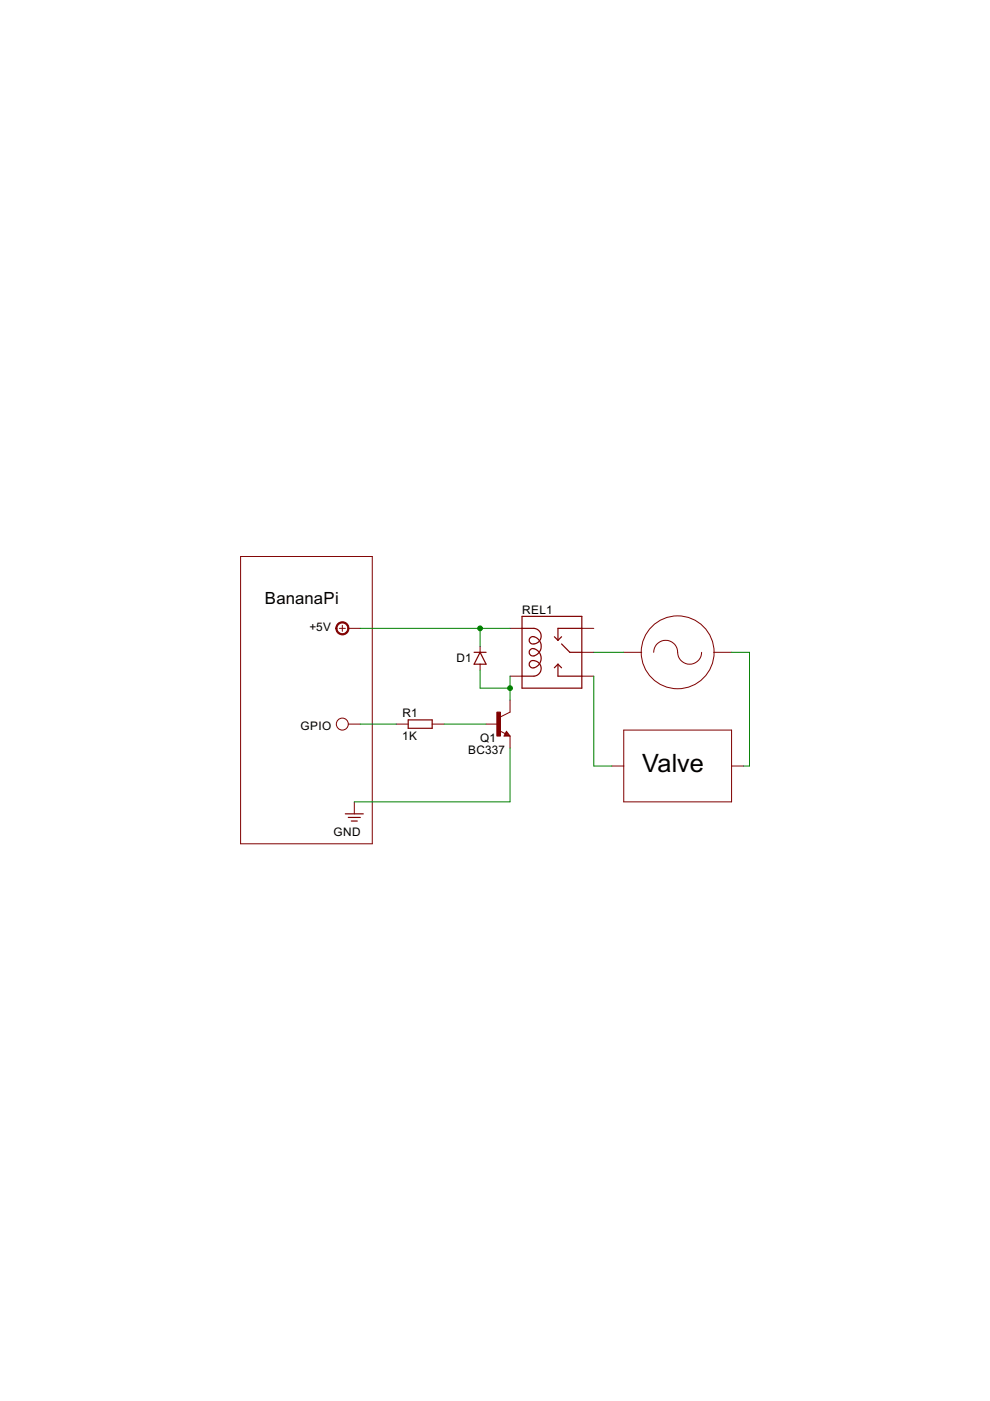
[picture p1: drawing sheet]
<?xml version="1.0" encoding="utf-8"?>
<!DOCTYPE eagle SYSTEM "eagle.dtd">
<!--
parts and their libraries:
SparkFun-Electromechanical: Licensing: Creative Commons ShareAlike 4.0 International - https://creativecommons.org/licenses/by-sa/4.0
-->
<eagle version="6.5.0">
<drawing>
<settings>
<setting alwaysvectorfont="no"/>
<setting verticaltext="up"/>
</settings>
<grid distance="0.05" unitdist="inch" unit="inch" style="lines" multiple="1" display="no" altdistance="0.01" altunitdist="inch" altunit="inch"/>
<schematic xreflabel="%F%N/%S.%C%R" xrefpart="/%S.%C%R">
<libraries>
<library name="supply2">
<symbols>
<symbol name="+05V">
<wire x1="-0.635" y1="1.27" x2="0.635" y2="1.27" width="0.1524" layer="94"/>
<wire x1="0" y1="0.635" x2="0" y2="1.905" width="0.1524" layer="94"/>
<circle x="0" y="1.27" radius="1.27" width="0.254" layer="94"/>
<text x="-1.905" y="3.175" size="1.778" layer="96">&gt;VALUE</text>
<pin name="+5V" x="0" y="-2.54" visible="off" length="short" direction="sup" rot="R90"/>
</symbol>
<symbol name="PE">
<wire x1="-1.27" y1="-0.762" x2="1.27" y2="-0.762" width="0.254" layer="94"/>
<wire x1="-0.635" y1="-1.524" x2="0.635" y2="-1.524" width="0.254" layer="94"/>
<wire x1="-1.905" y1="0" x2="1.905" y2="0" width="0.254" layer="94"/>
<text x="-4.445" y="-4.699" size="1.778" layer="96">&gt;VALUE</text>
<pin name="PE" x="0" y="2.54" visible="off" length="short" direction="sup" rot="R270"/>
</symbol>
</symbols>
<devicesets>
<deviceset name="+5V" prefix="SUPPLY">
<gates>
<gate name="+5V" symbol="+05V" x="0" y="0"/>
</gates>
<devices>
<device name="">
<technologies>
<technology name=""/>
</technologies>
</device>
</devices>
</deviceset>
<deviceset name="PE" prefix="SUPPLY">
<gates>
<gate name="PE" symbol="PE" x="0" y="0"/>
</gates>
<devices>
<device name="">
<technologies>
<technology name=""/>
</technologies>
</device>
</devices>
</deviceset>
</devicesets>
</library>
<library name="resistor">
<symbols>
<symbol name="R-EU">
<wire x1="-2.54" y1="-0.889" x2="2.54" y2="-0.889" width="0.254" layer="94"/>
<wire x1="2.54" y1="0.889" x2="-2.54" y2="0.889" width="0.254" layer="94"/>
<wire x1="2.54" y1="-0.889" x2="2.54" y2="0.889" width="0.254" layer="94"/>
<wire x1="-2.54" y1="-0.889" x2="-2.54" y2="0.889" width="0.254" layer="94"/>
<text x="-3.81" y="1.4986" size="1.778" layer="95">&gt;NAME</text>
<text x="-3.81" y="-3.302" size="1.778" layer="96">&gt;VALUE</text>
<pin name="2" x="5.08" y="0" visible="off" length="short" direction="pas" swaplevel="1" rot="R180"/>
<pin name="1" x="-5.08" y="0" visible="off" length="short" direction="pas" swaplevel="1"/>
</symbol>
</symbols>
<devicesets>
<deviceset name="R-EU_" prefix="R" uservalue="yes">
<gates>
<gate name="G$1" symbol="R-EU" x="0" y="0"/>
</gates>
<devices>
<device name="R0402" package="R0402">
<connects>
<connect gate="G$1" pin="1" pad="1"/>
<connect gate="G$1" pin="2" pad="2"/>
</connects>
<technologies>
<technology name=""/>
</technologies>
</device>
<device name="R0603" package="R0603">
<connects>
<connect gate="G$1" pin="1" pad="1"/>
<connect gate="G$1" pin="2" pad="2"/>
</connects>
<technologies>
<technology name=""/>
</technologies>
</device>
<device name="R0805" package="R0805">
<connects>
<connect gate="G$1" pin="1" pad="1"/>
<connect gate="G$1" pin="2" pad="2"/>
</connects>
<technologies>
<technology name=""/>
</technologies>
</device>
<device name="R0805W" package="R0805W">
<connects>
<connect gate="G$1" pin="1" pad="1"/>
<connect gate="G$1" pin="2" pad="2"/>
</connects>
<technologies>
<technology name=""/>
</technologies>
</device>
<device name="R1005" package="R1005">
<connects>
<connect gate="G$1" pin="1" pad="1"/>
<connect gate="G$1" pin="2" pad="2"/>
</connects>
<technologies>
<technology name=""/>
</technologies>
</device>
<device name="R1206" package="R1206">
<connects>
<connect gate="G$1" pin="1" pad="1"/>
<connect gate="G$1" pin="2" pad="2"/>
</connects>
<technologies>
<technology name=""/>
</technologies>
</device>
<device name="R1206W" package="R1206W">
<connects>
<connect gate="G$1" pin="1" pad="1"/>
<connect gate="G$1" pin="2" pad="2"/>
</connects>
<technologies>
<technology name=""/>
</technologies>
</device>
<device name="R1210" package="R1210">
<connects>
<connect gate="G$1" pin="1" pad="1"/>
<connect gate="G$1" pin="2" pad="2"/>
</connects>
<technologies>
<technology name=""/>
</technologies>
</device>
<device name="R1210W" package="R1210W">
<connects>
<connect gate="G$1" pin="1" pad="1"/>
<connect gate="G$1" pin="2" pad="2"/>
</connects>
<technologies>
<technology name=""/>
</technologies>
</device>
<device name="R2010" package="R2010">
<connects>
<connect gate="G$1" pin="1" pad="1"/>
<connect gate="G$1" pin="2" pad="2"/>
</connects>
<technologies>
<technology name=""/>
</technologies>
</device>
<device name="R2010W" package="R2010W">
<connects>
<connect gate="G$1" pin="1" pad="1"/>
<connect gate="G$1" pin="2" pad="2"/>
</connects>
<technologies>
<technology name=""/>
</technologies>
</device>
<device name="R2012" package="R2012">
<connects>
<connect gate="G$1" pin="1" pad="1"/>
<connect gate="G$1" pin="2" pad="2"/>
</connects>
<technologies>
<technology name=""/>
</technologies>
</device>
<device name="R2012W" package="R2012W">
<connects>
<connect gate="G$1" pin="1" pad="1"/>
<connect gate="G$1" pin="2" pad="2"/>
</connects>
<technologies>
<technology name=""/>
</technologies>
</device>
<device name="R2512" package="R2512">
<connects>
<connect gate="G$1" pin="1" pad="1"/>
<connect gate="G$1" pin="2" pad="2"/>
</connects>
<technologies>
<technology name=""/>
</technologies>
</device>
<device name="R2512W" package="R2512W">
<connects>
<connect gate="G$1" pin="1" pad="1"/>
<connect gate="G$1" pin="2" pad="2"/>
</connects>
<technologies>
<technology name=""/>
</technologies>
</device>
<device name="R3216" package="R3216">
<connects>
<connect gate="G$1" pin="1" pad="1"/>
<connect gate="G$1" pin="2" pad="2"/>
</connects>
<technologies>
<technology name=""/>
</technologies>
</device>
<device name="R3216W" package="R3216W">
<connects>
<connect gate="G$1" pin="1" pad="1"/>
<connect gate="G$1" pin="2" pad="2"/>
</connects>
<technologies>
<technology name=""/>
</technologies>
</device>
<device name="R3225" package="R3225">
<connects>
<connect gate="G$1" pin="1" pad="1"/>
<connect gate="G$1" pin="2" pad="2"/>
</connects>
<technologies>
<technology name=""/>
</technologies>
</device>
<device name="R3225W" package="R3225W">
<connects>
<connect gate="G$1" pin="1" pad="1"/>
<connect gate="G$1" pin="2" pad="2"/>
</connects>
<technologies>
<technology name=""/>
</technologies>
</device>
<device name="R5025" package="R5025">
<connects>
<connect gate="G$1" pin="1" pad="1"/>
<connect gate="G$1" pin="2" pad="2"/>
</connects>
<technologies>
<technology name=""/>
</technologies>
</device>
<device name="R5025W" package="R5025W">
<connects>
<connect gate="G$1" pin="1" pad="1"/>
<connect gate="G$1" pin="2" pad="2"/>
</connects>
<technologies>
<technology name=""/>
</technologies>
</device>
<device name="R6332" package="R6332">
<connects>
<connect gate="G$1" pin="1" pad="1"/>
<connect gate="G$1" pin="2" pad="2"/>
</connects>
<technologies>
<technology name=""/>
</technologies>
</device>
<device name="R6332W" package="R6332W">
<connects>
<connect gate="G$1" pin="1" pad="1"/>
<connect gate="G$1" pin="2" pad="2"/>
</connects>
<technologies>
<technology name=""/>
</technologies>
</device>
<device name="M0805" package="M0805">
<connects>
<connect gate="G$1" pin="1" pad="1"/>
<connect gate="G$1" pin="2" pad="2"/>
</connects>
<technologies>
<technology name=""/>
</technologies>
</device>
<device name="M1206" package="M1206">
<connects>
<connect gate="G$1" pin="1" pad="1"/>
<connect gate="G$1" pin="2" pad="2"/>
</connects>
<technologies>
<technology name=""/>
</technologies>
</device>
<device name="M1406" package="M1406">
<connects>
<connect gate="G$1" pin="1" pad="1"/>
<connect gate="G$1" pin="2" pad="2"/>
</connects>
<technologies>
<technology name=""/>
</technologies>
</device>
<device name="M2012" package="M2012">
<connects>
<connect gate="G$1" pin="1" pad="1"/>
<connect gate="G$1" pin="2" pad="2"/>
</connects>
<technologies>
<technology name=""/>
</technologies>
</device>
<device name="M2309" package="M2309">
<connects>
<connect gate="G$1" pin="1" pad="1"/>
<connect gate="G$1" pin="2" pad="2"/>
</connects>
<technologies>
<technology name=""/>
</technologies>
</device>
<device name="M3216" package="M3216">
<connects>
<connect gate="G$1" pin="1" pad="1"/>
<connect gate="G$1" pin="2" pad="2"/>
</connects>
<technologies>
<technology name=""/>
</technologies>
</device>
<device name="M3516" package="M3516">
<connects>
<connect gate="G$1" pin="1" pad="1"/>
<connect gate="G$1" pin="2" pad="2"/>
</connects>
<technologies>
<technology name=""/>
</technologies>
</device>
<device name="M5923" package="M5923">
<connects>
<connect gate="G$1" pin="1" pad="1"/>
<connect gate="G$1" pin="2" pad="2"/>
</connects>
<technologies>
<technology name=""/>
</technologies>
</device>
<device name="0204/5" package="0204/5">
<connects>
<connect gate="G$1" pin="1" pad="1"/>
<connect gate="G$1" pin="2" pad="2"/>
</connects>
<technologies>
<technology name=""/>
</technologies>
</device>
<device name="0204/7" package="0204/7">
<connects>
<connect gate="G$1" pin="1" pad="1"/>
<connect gate="G$1" pin="2" pad="2"/>
</connects>
<technologies>
<technology name=""/>
</technologies>
</device>
<device name="0204/2V" package="0204V">
<connects>
<connect gate="G$1" pin="1" pad="1"/>
<connect gate="G$1" pin="2" pad="2"/>
</connects>
<technologies>
<technology name=""/>
</technologies>
</device>
<device name="0207/10" package="0207/10">
<connects>
<connect gate="G$1" pin="1" pad="1"/>
<connect gate="G$1" pin="2" pad="2"/>
</connects>
<technologies>
<technology name=""/>
</technologies>
</device>
<device name="0207/12" package="0207/12">
<connects>
<connect gate="G$1" pin="1" pad="1"/>
<connect gate="G$1" pin="2" pad="2"/>
</connects>
<technologies>
<technology name=""/>
</technologies>
</device>
<device name="0207/15" package="0207/15">
<connects>
<connect gate="G$1" pin="1" pad="1"/>
<connect gate="G$1" pin="2" pad="2"/>
</connects>
<technologies>
<technology name=""/>
</technologies>
</device>
<device name="0207/2V" package="0207/2V">
<connects>
<connect gate="G$1" pin="1" pad="1"/>
<connect gate="G$1" pin="2" pad="2"/>
</connects>
<technologies>
<technology name=""/>
</technologies>
</device>
<device name="0207/5V" package="0207/5V">
<connects>
<connect gate="G$1" pin="1" pad="1"/>
<connect gate="G$1" pin="2" pad="2"/>
</connects>
<technologies>
<technology name=""/>
</technologies>
</device>
<device name="0207/7" package="0207/7">
<connects>
<connect gate="G$1" pin="1" pad="1"/>
<connect gate="G$1" pin="2" pad="2"/>
</connects>
<technologies>
<technology name=""/>
</technologies>
</device>
<device name="0309/10" package="0309/10">
<connects>
<connect gate="G$1" pin="1" pad="1"/>
<connect gate="G$1" pin="2" pad="2"/>
</connects>
<technologies>
<technology name=""/>
</technologies>
</device>
<device name="0309/12" package="0309/12">
<connects>
<connect gate="G$1" pin="1" pad="1"/>
<connect gate="G$1" pin="2" pad="2"/>
</connects>
<technologies>
<technology name=""/>
</technologies>
</device>
<device name="0309/V" package="0309V">
<connects>
<connect gate="G$1" pin="1" pad="1"/>
<connect gate="G$1" pin="2" pad="2"/>
</connects>
<technologies>
<technology name=""/>
</technologies>
</device>
<device name="0411/12" package="0411/12">
<connects>
<connect gate="G$1" pin="1" pad="1"/>
<connect gate="G$1" pin="2" pad="2"/>
</connects>
<technologies>
<technology name=""/>
</technologies>
</device>
<device name="0411/15" package="0411/15">
<connects>
<connect gate="G$1" pin="1" pad="1"/>
<connect gate="G$1" pin="2" pad="2"/>
</connects>
<technologies>
<technology name=""/>
</technologies>
</device>
<device name="0411/3V" package="0411V">
<connects>
<connect gate="G$1" pin="1" pad="1"/>
<connect gate="G$1" pin="2" pad="2"/>
</connects>
<technologies>
<technology name=""/>
</technologies>
</device>
<device name="0414/15" package="0414/15">
<connects>
<connect gate="G$1" pin="1" pad="1"/>
<connect gate="G$1" pin="2" pad="2"/>
</connects>
<technologies>
<technology name=""/>
</technologies>
</device>
<device name="0414/5V" package="0414V">
<connects>
<connect gate="G$1" pin="1" pad="1"/>
<connect gate="G$1" pin="2" pad="2"/>
</connects>
<technologies>
<technology name=""/>
</technologies>
</device>
<device name="0617/17" package="0617/17">
<connects>
<connect gate="G$1" pin="1" pad="1"/>
<connect gate="G$1" pin="2" pad="2"/>
</connects>
<technologies>
<technology name=""/>
</technologies>
</device>
<device name="0617/22" package="0617/22">
<connects>
<connect gate="G$1" pin="1" pad="1"/>
<connect gate="G$1" pin="2" pad="2"/>
</connects>
<technologies>
<technology name=""/>
</technologies>
</device>
<device name="0617/5V" package="0617V">
<connects>
<connect gate="G$1" pin="1" pad="1"/>
<connect gate="G$1" pin="2" pad="2"/>
</connects>
<technologies>
<technology name=""/>
</technologies>
</device>
<device name="0922/22" package="0922/22">
<connects>
<connect gate="G$1" pin="1" pad="1"/>
<connect gate="G$1" pin="2" pad="2"/>
</connects>
<technologies>
<technology name=""/>
</technologies>
</device>
<device name="0613/5V" package="P0613V">
<connects>
<connect gate="G$1" pin="1" pad="1"/>
<connect gate="G$1" pin="2" pad="2"/>
</connects>
<technologies>
<technology name=""/>
</technologies>
</device>
<device name="0613/15" package="P0613/15">
<connects>
<connect gate="G$1" pin="1" pad="1"/>
<connect gate="G$1" pin="2" pad="2"/>
</connects>
<technologies>
<technology name=""/>
</technologies>
</device>
<device name="0817/22" package="P0817/22">
<connects>
<connect gate="G$1" pin="1" pad="1"/>
<connect gate="G$1" pin="2" pad="2"/>
</connects>
<technologies>
<technology name=""/>
</technologies>
</device>
<device name="0817/7V" package="P0817V">
<connects>
<connect gate="G$1" pin="1" pad="1"/>
<connect gate="G$1" pin="2" pad="2"/>
</connects>
<technologies>
<technology name=""/>
</technologies>
</device>
<device name="V234/12" package="V234/12">
<connects>
<connect gate="G$1" pin="1" pad="1"/>
<connect gate="G$1" pin="2" pad="2"/>
</connects>
<technologies>
<technology name=""/>
</technologies>
</device>
<device name="V235/17" package="V235/17">
<connects>
<connect gate="G$1" pin="1" pad="1"/>
<connect gate="G$1" pin="2" pad="2"/>
</connects>
<technologies>
<technology name=""/>
</technologies>
</device>
<device name="V526-0" package="V526-0">
<connects>
<connect gate="G$1" pin="1" pad="1"/>
<connect gate="G$1" pin="2" pad="2"/>
</connects>
<technologies>
<technology name=""/>
</technologies>
</device>
<device name="MELF0102R" package="MINI_MELF-0102R">
<connects>
<connect gate="G$1" pin="1" pad="1"/>
<connect gate="G$1" pin="2" pad="2"/>
</connects>
<technologies>
<technology name=""/>
</technologies>
</device>
<device name="MELF0102W" package="MINI_MELF-0102W">
<connects>
<connect gate="G$1" pin="1" pad="1"/>
<connect gate="G$1" pin="2" pad="2"/>
</connects>
<technologies>
<technology name=""/>
</technologies>
</device>
<device name="MELF0204R" package="MINI_MELF-0204R">
<connects>
<connect gate="G$1" pin="1" pad="1"/>
<connect gate="G$1" pin="2" pad="2"/>
</connects>
<technologies>
<technology name=""/>
</technologies>
</device>
<device name="MELF0204W" package="MINI_MELF-0204W">
<connects>
<connect gate="G$1" pin="1" pad="1"/>
<connect gate="G$1" pin="2" pad="2"/>
</connects>
<technologies>
<technology name=""/>
</technologies>
</device>
<device name="MELF0207R" package="MINI_MELF-0207R">
<connects>
<connect gate="G$1" pin="1" pad="1"/>
<connect gate="G$1" pin="2" pad="2"/>
</connects>
<technologies>
<technology name=""/>
</technologies>
</device>
<device name="MELF0207W" package="MINI_MELF-0207W">
<connects>
<connect gate="G$1" pin="1" pad="1"/>
<connect gate="G$1" pin="2" pad="2"/>
</connects>
<technologies>
<technology name=""/>
</technologies>
</device>
<device name="0922V" package="0922V">
<connects>
<connect gate="G$1" pin="1" pad="1"/>
<connect gate="G$1" pin="2" pad="2"/>
</connects>
<technologies>
<technology name=""/>
</technologies>
</device>
<device name="RDH/15" package="RDH/15">
<connects>
<connect gate="G$1" pin="1" pad="1"/>
<connect gate="G$1" pin="2" pad="2"/>
</connects>
<technologies>
<technology name=""/>
</technologies>
</device>
<device name="MELF0102AX" package="MINI_MELF-0102AX">
<connects>
<connect gate="G$1" pin="1" pad="1"/>
<connect gate="G$1" pin="2" pad="2"/>
</connects>
<technologies>
<technology name=""/>
</technologies>
</device>
</devices>
</deviceset>
</devicesets>
</library>
<library name="transistor-neu-to92">
<symbols>
<symbol name="NPN">
<wire x1="2.54" y1="2.54" x2="0.508" y2="1.524" width="0.1524" layer="94"/>
<wire x1="1.778" y1="-1.524" x2="2.54" y2="-2.54" width="0.1524" layer="94"/>
<wire x1="2.54" y1="-2.54" x2="1.27" y2="-2.54" width="0.1524" layer="94"/>
<wire x1="1.27" y1="-2.54" x2="1.778" y2="-1.524" width="0.1524" layer="94"/>
<wire x1="1.54" y1="-2.04" x2="0.308" y2="-1.424" width="0.1524" layer="94"/>
<wire x1="1.524" y1="-2.413" x2="2.286" y2="-2.413" width="0.254" layer="94"/>
<wire x1="2.286" y1="-2.413" x2="1.778" y2="-1.778" width="0.254" layer="94"/>
<wire x1="1.778" y1="-1.778" x2="1.524" y2="-2.286" width="0.254" layer="94"/>
<wire x1="1.524" y1="-2.286" x2="1.905" y2="-2.286" width="0.254" layer="94"/>
<wire x1="1.905" y1="-2.286" x2="1.778" y2="-2.032" width="0.254" layer="94"/>
<text x="-10.16" y="7.62" size="1.778" layer="95">&gt;NAME</text>
<text x="-10.16" y="5.08" size="1.778" layer="96">&gt;VALUE</text>
<rectangle x1="-0.254" y1="-2.54" x2="0.508" y2="2.54" layer="94"/>
<pin name="B" x="-2.54" y="0" visible="off" length="short" direction="pas" swaplevel="1"/>
<pin name="E" x="2.54" y="-5.08" visible="off" length="short" direction="pas" swaplevel="3" rot="R90"/>
<pin name="C" x="2.54" y="5.08" visible="off" length="short" direction="pas" swaplevel="2" rot="R270"/>
</symbol>
</symbols>
<devicesets>
<deviceset name="BC337" prefix="T">
<gates>
<gate name="G$1" symbol="NPN" x="0" y="0"/>
</gates>
<devices>
<device name="" package="TO92">
<connects>
<connect gate="G$1" pin="B" pad="2"/>
<connect gate="G$1" pin="C" pad="3"/>
<connect gate="G$1" pin="E" pad="1"/>
</connects>
<technologies>
<technology name=""/>
</technologies>
</device>
</devices>
</deviceset>
</devicesets>
</library>
<library name="SparkFun-Electromechanical">
<symbols>
<symbol name="RELAY-SPDT">
<wire x1="5.08" y1="7.62" x2="5.08" y2="5.08" width="0.254" layer="94"/>
<wire x1="5.08" y1="5.08" x2="5.08" y2="0" width="0.254" layer="94"/>
<wire x1="5.08" y1="0" x2="5.08" y2="-5.08" width="0.254" layer="94"/>
<wire x1="5.08" y1="-5.08" x2="5.08" y2="-7.62" width="0.254" layer="94"/>
<wire x1="5.08" y1="-7.62" x2="-7.62" y2="-7.62" width="0.254" layer="94"/>
<wire x1="-7.62" y1="-7.62" x2="-7.62" y2="-5.08" width="0.254" layer="94"/>
<wire x1="-7.62" y1="-5.08" x2="-7.62" y2="5.08" width="0.254" layer="94"/>
<wire x1="-7.62" y1="5.08" x2="-7.62" y2="7.62" width="0.254" layer="94"/>
<wire x1="-7.62" y1="7.62" x2="5.08" y2="7.62" width="0.254" layer="94"/>
<wire x1="-5.08" y1="1.778" x2="-5.08" y2="5.08" width="0.254" layer="94" curve="171.202589"/>
<wire x1="-5.08" y1="3.302" x2="-5.08" y2="1.778" width="0.254" layer="94" curve="212.527339"/>
<wire x1="-5.08" y1="-0.762" x2="-5.08" y2="3.302" width="0.254" layer="94" curve="148.582724"/>
<wire x1="-5.08" y1="0.762" x2="-5.08" y2="-0.762" width="0.254" layer="94" curve="212.527339"/>
<wire x1="-5.08" y1="-3.302" x2="-5.08" y2="0.762" width="0.254" layer="94" curve="147.477858"/>
<wire x1="-5.08" y1="-1.778" x2="-5.08" y2="-3.302" width="0.254" layer="94" curve="212.527339"/>
<wire x1="-5.08" y1="-5.08" x2="-5.08" y2="-1.778" width="0.254" layer="94" curve="171.202589"/>
<wire x1="5.08" y1="5.08" x2="0" y2="5.08" width="0.254" layer="94"/>
<wire x1="0" y1="5.08" x2="0" y2="2.54" width="0.254" layer="94"/>
<wire x1="5.08" y1="-5.08" x2="0" y2="-5.08" width="0.254" layer="94"/>
<wire x1="0" y1="-5.08" x2="0" y2="-2.54" width="0.254" layer="94"/>
<wire x1="5.08" y1="0" x2="2.54" y2="0" width="0.254" layer="94"/>
<wire x1="2.54" y1="0" x2="0.762" y2="1.778" width="0.254" layer="94"/>
<wire x1="0" y1="2.54" x2="0.762" y2="3.302" width="0.254" layer="94"/>
<wire x1="0" y1="2.54" x2="-0.762" y2="3.302" width="0.254" layer="94"/>
<wire x1="0" y1="-2.54" x2="0.762" y2="-3.302" width="0.254" layer="94"/>
<wire x1="0" y1="-2.54" x2="-0.762" y2="-3.302" width="0.254" layer="94"/>
<wire x1="-7.62" y1="5.08" x2="-5.08" y2="5.08" width="0.254" layer="94"/>
<wire x1="-7.62" y1="-5.08" x2="-5.08" y2="-5.08" width="0.254" layer="94"/>
<text x="-7.62" y="8.128" size="1.778" layer="95">&gt;Name</text>
<text x="-7.62" y="-10.16" size="1.778" layer="96">&gt;Value</text>
<pin name="COIL2" x="-10.16" y="-5.08" visible="off" length="short"/>
<pin name="MAIN" x="7.62" y="0" visible="off" length="short" rot="R180"/>
<pin name="NO" x="7.62" y="-5.08" visible="off" length="short" rot="R180"/>
<pin name="NC" x="7.62" y="5.08" visible="off" length="short" rot="R180"/>
<pin name="COIL1" x="-10.16" y="5.08" visible="off" length="short"/>
</symbol>
</symbols>
<devicesets>
<deviceset name="RELAY">
<gates>
<gate name="G$1" symbol="RELAY-SPDT" x="2.54" y="0"/>
</gates>
<devices>
<device name="PTH" package="RELAY-G5Q">
<connects>
<connect gate="G$1" pin="COIL1" pad="5"/>
<connect gate="G$1" pin="COIL2" pad="1"/>
<connect gate="G$1" pin="MAIN" pad="2"/>
<connect gate="G$1" pin="NC" pad="4"/>
<connect gate="G$1" pin="NO" pad="3"/>
</connects>
<technologies>
<technology name=""/>
</technologies>
</device>
<device name="PTH2" package="RELAY-T9A">
<connects>
<connect gate="G$1" pin="COIL1" pad="COIL1"/>
<connect gate="G$1" pin="COIL2" pad="COIL2"/>
<connect gate="G$1" pin="MAIN" pad="MAIN"/>
<connect gate="G$1" pin="NC" pad="NC"/>
<connect gate="G$1" pin="NO" pad="NO"/>
</connects>
<technologies>
<technology name=""/>
</technologies>
</device>
<device name="PTH3" package="RELAY-T9A-2">
<connects>
<connect gate="G$1" pin="COIL1" pad="COIL1"/>
<connect gate="G$1" pin="COIL2" pad="COIL2"/>
<connect gate="G$1" pin="MAIN" pad="MAIN"/>
<connect gate="G$1" pin="NC" pad="NC"/>
<connect gate="G$1" pin="NO" pad="NO"/>
</connects>
<technologies>
<technology name=""/>
</technologies>
</device>
<device name="PTH4" package="RELAY-JZC">
<connects>
<connect gate="G$1" pin="COIL1" pad="5"/>
<connect gate="G$1" pin="COIL2" pad="1"/>
<connect gate="G$1" pin="MAIN" pad="4"/>
<connect gate="G$1" pin="NC" pad="2"/>
<connect gate="G$1" pin="NO" pad="3"/>
</connects>
<technologies>
<technology name=""/>
</technologies>
</device>
</devices>
</deviceset>
</devicesets>
</library>
<library name="SparkFun-DiscreteSemi">
<symbols>
<symbol name="DIODE">
<wire x1="-1.27" y1="-1.27" x2="1.27" y2="0" width="0.254" layer="94"/>
<wire x1="1.27" y1="0" x2="-1.27" y2="1.27" width="0.254" layer="94"/>
<wire x1="1.27" y1="1.27" x2="1.27" y2="0" width="0.254" layer="94"/>
<wire x1="-1.27" y1="1.27" x2="-1.27" y2="0" width="0.254" layer="94"/>
<wire x1="-1.27" y1="0" x2="-1.27" y2="-1.27" width="0.254" layer="94"/>
<wire x1="1.27" y1="0" x2="1.27" y2="-1.27" width="0.254" layer="94"/>
<text x="2.54" y="0.4826" size="1.778" layer="95">&gt;NAME</text>
<text x="2.54" y="-2.3114" size="1.778" layer="96">&gt;VALUE</text>
<pin name="A" x="-2.54" y="0" visible="off" length="point" direction="pas"/>
<pin name="C" x="2.54" y="0" visible="off" length="point" direction="pas" rot="R180"/>
<wire x1="-2.54" y1="0" x2="-1.27" y2="0" width="0.1524" layer="94"/>
<wire x1="2.54" y1="0" x2="1.27" y2="0" width="0.1524" layer="94"/>
</symbol>
</symbols>
<devicesets>
<deviceset name="DIODE" prefix="D" uservalue="yes">
<gates>
<gate name="G$1" symbol="DIODE" x="0" y="0"/>
</gates>
<devices>
<device name="SMA" package="SMA-DIODE">
<connects>
<connect gate="G$1" pin="A" pad="A"/>
<connect gate="G$1" pin="C" pad="C"/>
</connects>
<technologies>
<technology name=""/>
</technologies>
</device>
<device name="PTH" package="DIODE-1N4001">
<connects>
<connect gate="G$1" pin="A" pad="A"/>
<connect gate="G$1" pin="C" pad="C"/>
</connects>
<technologies>
<technology name=""/>
</technologies>
</device>
<device name="SOD" package="SOD-323">
<connects>
<connect gate="G$1" pin="A" pad="A"/>
<connect gate="G$1" pin="C" pad="C"/>
</connects>
<technologies>
<technology name="">
<attribute name="PROD_ID" value="DIO-09646" constant="no"/>
</technology>
</technologies>
</device>
<device name="SOT23" package="SOT23-3">
<connects>
<connect gate="G$1" pin="A" pad="1"/>
<connect gate="G$1" pin="C" pad="3"/>
</connects>
<technologies>
<technology name=""/>
</technologies>
</device>
<device name="1N4148" package="DIODE-1N4148">
<connects>
<connect gate="G$1" pin="A" pad="A"/>
<connect gate="G$1" pin="C" pad="C"/>
</connects>
<technologies>
<technology name=""/>
</technologies>
</device>
<device name="SMB" package="SMB-DIODE">
<connects>
<connect gate="G$1" pin="A" pad="A"/>
<connect gate="G$1" pin="C" pad="C"/>
</connects>
<technologies>
<technology name="">
<attribute name="PROD_ID" value="DIO-09646" constant="no"/>
</technology>
</technologies>
</device>
<device name="HV" package="DIODE-HV">
<connects>
<connect gate="G$1" pin="A" pad="A"/>
<connect gate="G$1" pin="C" pad="C"/>
</connects>
<technologies>
<technology name=""/>
</technologies>
</device>
<device name="SMA-ALT" package="SMA-DIODE_ALT">
<connects>
<connect gate="G$1" pin="A" pad="A"/>
<connect gate="G$1" pin="C" pad="C"/>
</connects>
<technologies>
<technology name=""/>
</technologies>
</device>
<device name="SMA-KIT" package="SMA-DIODE-KIT">
<connects>
<connect gate="G$1" pin="A" pad="A"/>
<connect gate="G$1" pin="C" pad="C"/>
</connects>
<technologies>
<technology name=""/>
</technologies>
</device>
<device name="SOD523" package="SOD523">
<connects>
<connect gate="G$1" pin="A" pad="A"/>
<connect gate="G$1" pin="C" pad="C"/>
</connects>
<technologies>
<technology name=""/>
</technologies>
</device>
<device name="SMC/DO-214AB" package="SMC">
<connects>
<connect gate="G$1" pin="A" pad="A"/>
<connect gate="G$1" pin="C" pad="C"/>
</connects>
<technologies>
<technology name=""/>
</technologies>
</device>
<device name="KIT" package="DIODE-1N4148-KIT">
<connects>
<connect gate="G$1" pin="A" pad="A"/>
<connect gate="G$1" pin="C" pad="C"/>
</connects>
<technologies>
<technology name=""/>
</technologies>
</device>
<device name="" package="DIODE-1N4001-KIT">
<connects>
<connect gate="G$1" pin="A" pad="A"/>
<connect gate="G$1" pin="C" pad="C"/>
</connects>
<technologies>
<technology name=""/>
</technologies>
</device>
</devices>
</deviceset>
</devicesets>
</library>
</libraries>
<attributes>
</attributes>
<variantdefs>
</variantdefs>
<classes>
<class number="0" name="default" width="0" drill="0">
</class>
</classes>
<parts>
<part name="SUPPLY1" library="supply2" deviceset="+5V" device=""/>
<part name="SUPPLY2" library="supply2" deviceset="PE" device="" value="GND"/>
<part name="R1" library="resistor" deviceset="R-EU_" device="0207/15" value="1K"/>
<part name="Q1" library="transistor-neu-to92" deviceset="BC337" device=""/>
<part name="REL1" library="SparkFun-Electromechanical" deviceset="RELAY" device="PTH" value=""/>
<part name="D1" library="SparkFun-DiscreteSemi" deviceset="DIODE" device=""/>
</parts>
<sheets>
<sheet>
<plain>
<wire x1="5.08" y1="2.54" x2="33.02" y2="2.54" width="0.1524" layer="94"/>
<wire x1="33.02" y1="2.54" x2="33.02" y2="63.5" width="0.1524" layer="94"/>
<wire x1="33.02" y1="63.5" x2="5.08" y2="63.5" width="0.1524" layer="94"/>
<wire x1="5.08" y1="63.5" x2="5.08" y2="2.54" width="0.1524" layer="94"/>
<text x="10.16" y="53.34" size="2.54" layer="95">BananaPi</text>
<circle x="26.67" y="27.94" radius="1.27" width="0.1524" layer="94"/>
<wire x1="27.94" y1="27.94" x2="30.48" y2="27.94" width="0.1524" layer="94"/>
<text x="17.78" y="26.67" size="1.778" layer="95">GPIO</text>
<circle x="97.79" y="43.18" radius="7.72510625" width="0.1524" layer="94"/>
<wire x1="92.71" y1="43.18" x2="97.79" y2="43.18" width="0.1524" layer="94" curve="-180"/>
<wire x1="102.87" y1="43.18" x2="97.79" y2="43.18" width="0.1524" layer="94" curve="-180"/>
<wire x1="105.41" y1="43.18" x2="109.22" y2="43.18" width="0.1524" layer="94"/>
<wire x1="90.17" y1="43.18" x2="86.36" y2="43.18" width="0.1524" layer="94"/>
<wire x1="86.36" y1="26.67" x2="109.22" y2="26.67" width="0.1524" layer="94"/>
<wire x1="109.22" y1="26.67" x2="109.22" y2="19.05" width="0.1524" layer="94"/>
<wire x1="109.22" y1="19.05" x2="109.22" y2="11.43" width="0.1524" layer="94"/>
<wire x1="109.22" y1="11.43" x2="86.36" y2="11.43" width="0.1524" layer="94"/>
<wire x1="86.36" y1="11.43" x2="86.36" y2="19.05" width="0.1524" layer="94"/>
<text x="90.17" y="17.78" size="3.81" layer="95">Valve</text>
<wire x1="86.36" y1="19.05" x2="86.36" y2="26.67" width="0.1524" layer="94"/>
<wire x1="83.82" y1="19.05" x2="86.36" y2="19.05" width="0.1524" layer="94"/>
<wire x1="109.22" y1="19.05" x2="111.76" y2="19.05" width="0.1524" layer="94"/>
</plain>
<instances>
<instance part="SUPPLY1" gate="+5V" x="27.94" y="48.26" smashed="yes" rot="R90">
<attribute name="VALUE" x="19.685" y="47.625" size="1.778" layer="96"/>
</instance>
<instance part="SUPPLY2" gate="PE" x="29.21" y="8.89"/>
<instance part="R1" gate="G$1" x="43.18" y="27.94"/>
<instance part="Q1" gate="G$1" x="59.69" y="27.94" smashed="yes">
<attribute name="NAME" x="55.88" y="24.13" size="1.778" layer="95"/>
<attribute name="VALUE" x="53.34" y="21.59" size="1.778" layer="96"/>
</instance>
<instance part="REL1" gate="G$1" x="72.39" y="43.18"/>
<instance part="D1" gate="G$1" x="55.88" y="41.91" smashed="yes" rot="R90">
<attribute name="NAME" x="50.8" y="41.1226" size="1.778" layer="95"/>
<attribute name="VALUE" x="58.1914" y="44.45" size="1.778" layer="96" rot="R90"/>
</instance>
</instances>
<busses>
</busses>
<nets>
<net name="N$1" class="0">
<segment>
<pinref part="R1" gate="G$1" pin="2"/>
<pinref part="Q1" gate="G$1" pin="B"/>
<wire x1="57.15" y1="27.94" x2="48.26" y2="27.94" width="0.1524" layer="91"/>
</segment>
</net>
<net name="PE" class="0">
<segment>
<pinref part="SUPPLY2" gate="PE" pin="PE"/>
<pinref part="Q1" gate="G$1" pin="E"/>
<wire x1="29.21" y1="11.43" x2="62.23" y2="11.43" width="0.1524" layer="91"/>
<wire x1="62.23" y1="11.43" x2="62.23" y2="22.86" width="0.1524" layer="91"/>
</segment>
</net>
<net name="N$2" class="0">
<segment>
<pinref part="Q1" gate="G$1" pin="C"/>
<pinref part="REL1" gate="G$1" pin="COIL2"/>
<wire x1="62.23" y1="38.1" x2="62.23" y2="35.56" width="0.1524" layer="91"/>
<pinref part="D1" gate="G$1" pin="A"/>
<wire x1="62.23" y1="35.56" x2="62.23" y2="33.02" width="0.1524" layer="91"/>
<wire x1="55.88" y1="39.37" x2="55.88" y2="35.56" width="0.1524" layer="91"/>
<wire x1="55.88" y1="35.56" x2="62.23" y2="35.56" width="0.1524" layer="91"/>
<junction x="62.23" y="35.56"/>
</segment>
</net>
<net name="+5V" class="0">
<segment>
<pinref part="SUPPLY1" gate="+5V" pin="+5V"/>
<pinref part="REL1" gate="G$1" pin="COIL1"/>
<wire x1="30.48" y1="48.26" x2="55.88" y2="48.26" width="0.1524" layer="91"/>
<pinref part="D1" gate="G$1" pin="C"/>
<wire x1="55.88" y1="48.26" x2="62.23" y2="48.26" width="0.1524" layer="91"/>
<wire x1="55.88" y1="44.45" x2="55.88" y2="48.26" width="0.1524" layer="91"/>
<junction x="55.88" y="48.26"/>
</segment>
</net>
<net name="N$3" class="0">
<segment>
<pinref part="R1" gate="G$1" pin="1"/>
<wire x1="38.1" y1="27.94" x2="30.48" y2="27.94" width="0.1524" layer="91"/>
</segment>
</net>
<net name="N$4" class="0">
<segment>
<pinref part="REL1" gate="G$1" pin="MAIN"/>
<wire x1="86.36" y1="43.18" x2="80.01" y2="43.18" width="0.1524" layer="91"/>
</segment>
</net>
<net name="N$5" class="0">
<segment>
<pinref part="REL1" gate="G$1" pin="NO"/>
<wire x1="80.01" y1="38.1" x2="80.01" y2="19.05" width="0.1524" layer="91"/>
<wire x1="80.01" y1="19.05" x2="83.82" y2="19.05" width="0.1524" layer="91"/>
</segment>
</net>
<net name="N$6" class="0">
<segment>
<wire x1="111.76" y1="19.05" x2="113.03" y2="19.05" width="0.1524" layer="91"/>
<wire x1="113.03" y1="19.05" x2="113.03" y2="43.18" width="0.1524" layer="91"/>
<wire x1="113.03" y1="43.18" x2="109.22" y2="43.18" width="0.1524" layer="91"/>
</segment>
</net>
</nets>
</sheet>
</sheets>
</schematic>
</drawing>
</eagle>
